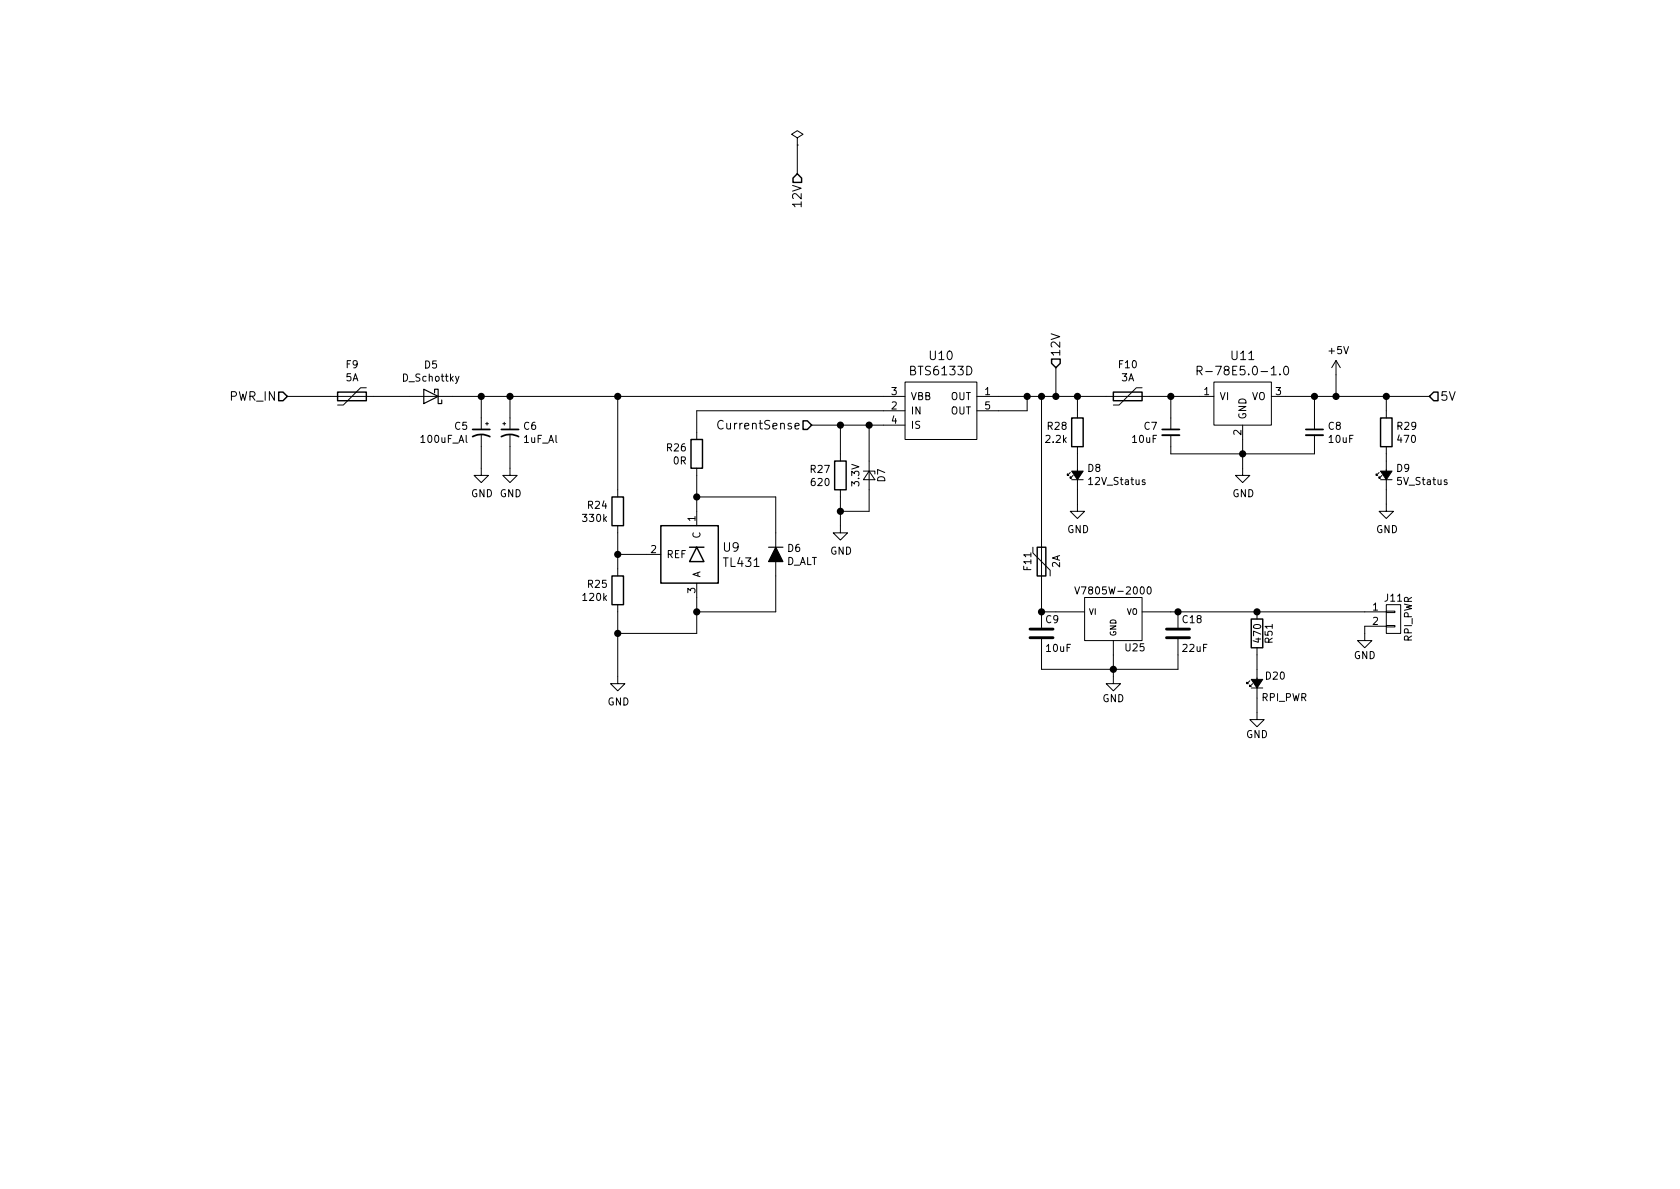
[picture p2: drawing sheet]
<svg xmlns="http://www.w3.org/2000/svg" width="297mm" height="210mm" viewBox="0 0 297 210" stroke-linecap="round" stroke-linejoin="round" font-family="sans-serif">
<g fill="none" stroke="#000" stroke-width=".18">
<path d="M141 25.6h.1M141 24.4l1-.7-1-.6-1 .6 1 .7v1.2M141 25.6v5.1M50.8 70.1h109.2M64.8 68.6h-1l-3.1 3h-1M81.2 66.5l-.5 1.2-.2 .1M82.4 77v1l.2 .3M85.1 77v7.1h1.3l-1.3 1.2-1.3-1.2h1.3M85.1 70.1v5.8M85.9 74.9h.5M86.1 74.7v.5M88.9 74.9h.5"/>
<path d="M89.2 74.7v.5M90.2 77v7.1h1.2l-1.2 1.2-1.3-1.2h1.3M90.2 70.1v5.8M109.2 70.1v17.8M127.9 74.5a.62 .62 0 0 0-.8 0 .62 .62 0 0 0-.2 .7 .58 .58 0 0 0 .3 .6 .58 .58 0 0 0 .7-.1M143.5 75.2h16.5M148.6 75.2v6.3M153.7 75.2v15.2h-5.1M160 67.6h12.7v10.1h-12.7zM160 72.6h-36.8v5.1M172.7 70.1h41.9M181.6 70.1v2.5h-8.9"/>
<path d="M184.1 70.1v40.9M186.7 65v5.1M190.5 79v11.4h1.3l-1.3 1.3-1.3-1.3h1.3M190.5 70.1v3.8M201.9 68.6h-1l-3 3h-1.1M207 70.1v5.8M207 77v3.3h25.4v-3.3M211.7 65.6l.7-.1 .1-.2v-.4l-.3-.1h-.5v1.5M212 65.6l.5 .7M214.6 67.6h10.2v7.6h-10.2zM219.7 75.2v8.9h1.3l-1.3 1.2-1.3-1.2h1.3M224.8 70.1h27.9"/>
<path d="M227.1 64.9l.2-.1a.81 .81 0 0 1 .6 .7 .81 .81 0 0 1-.6 .8l-.2-.2-.2-.4zM232.4 70.1v5.8M236.2 63.7l-.7 1.3M236.2 63.7v6.4M236.2 63.7l.8 1.3M245.1 79v11.4h1.3l-1.3 1.3-1.3-1.3h1.3M245.1 70.1v3.8M109.2 98h7.6M109.2 93v8.8M123.2 82.8v10.2M123.2 87.9h14v20.3h-14M148.6 86.6v7.6h1.3l-1.3 1.3-1.3-1.3h1.3"/>
<path d="M152.7 83.3h2v.5M153.7 83.3l1 1.5h-2zM182.6 96.8v1l3.1 3v1M189.2 83.6l-.5 .5v-.3v.3h.3M189.5 84.8h2M189.7 84.1l-.5 .5v-.3v.3h.3M202.4 84.9l-.3-.1-.1 .2v.2l.4 .1v.3h-.4M243.8 83.6l-.5 .5v-.3v.3h.3M244.1 84.8h2M244.3 84.1l-.5 .5v-.3v.3h.3M109.2 106.9v14h1.3l-1.3 1.3-1.3-1.3h1.3M123.2 103.1v8.9h-14"/>
<path d="M184.1 108.2h7.7M184.1 113v5.4h24.2v-5.4M190 103.8l.4 1.2 .5-1.2M191.8 105.7h10.1v7.6h-10.1zM196.8 113.3v7.6h1.3l-1.3 1.3-1.2-1.3h1.2M201.9 108.2h43.2M202.9 103.9l.2-.1a.67 .67 0 0 1 .4 .6 .67 .67 0 0 1-.4 .6l-.2-.1-.1-.3zM208.3 108.2v2.8M222.2 114.5v12.7h1.3l-1.3 1.3-1.2-1.3h1.2M222.2 108.2v1.3M245.1 110.6h1.5v.3h-1.5zM245.1 108.1h1.5v.2h-1.5z"/>
<path d="M245.1 106.9h2.5v5.1h-2.5zM245.1 110.7h-3.8v2.6h1.3l-1.3 1.2-1.3-1.2h1.3M221 120.4l-.5 .5v-.3v.3h.2M221.2 121.7h2.1M221.5 120.9l-.5 .5v-.2v.2h.2"/>
</g>
<path d="M74.9 68.8l2.6 1.3-2.6 1.3zM76.8 69.5v-.7h.7v2.6h.6v-.7M135.9 96.8h2.5" fill="none" stroke="#000" stroke-width=".2"/>
<g fill="none" stroke="#000" stroke-width=".25">
<path d="M141 30.7l.7 .8v.8h-1.5v-.8zM49.3 69.3h.7l.8 .8-.8 .8h-.7zM59.7 69.3h5.1v1.6h-5.1zM122.2 77.7h2v5.1h-2zM142 74.4h.7l.8 .8-.8 .7h-.7zM185.9 63.5h1.6v.8l-.8 .7-.8-.7zM189.5 73.9h2v5.1h-2zM196.8 69.3h5.1v1.6h-5.1zM244.1 73.9h2v5.1h-2zM253.5 69.3h.8v1.6h-.8l-.8-.8zM108.2 87.9h2v5.1h-2zM116.8 93h10.2v10.1h-10.2z"/>
<path d="M121.9 96.8h2.6M123.2 96.8l1.3 2.5h-2.6zM147.6 81.5h2v5.1h-2zM183.4 96.8h1.5v5h-1.5zM108.2 101.8h2v5.1h-2zM221.2 109.5h2.1v5h-2.1z"/>
</g>
<path d="M205.5 77h3M230.9 77h3" fill="none" stroke="#000" stroke-width=".33"/>
<path d="M83.6 77.2a3.2 3.2 0 0 1 3 0M83.6 75.9h3M88.6 77.2a3.2 3.2 0 0 1 3.1 0M88.6 75.9h3.1M205.5 75.9h3M230.9 75.9h3" fill="none" stroke="#000" stroke-width=".3"/>
<path d="M137.2 96.8l1.2 2.5h-2.5z" fill="#000" stroke="#000" stroke-width=".2"/>
<path d="M189.5 83.3h2l-1 1.5zM244.1 83.3h2l-1 1.5zM221.2 120.1h2.1l-1.1 1.6z" fill="#000" stroke="#000" stroke-width=".18"/>
<g fill="#000" stroke="#000" stroke-width=".25">
<circle cx="85.1" cy="70.1" r=".51"/>
<circle cx="90.2" cy="70.1" r=".51"/>
<circle cx="109.2" cy="70.1" r=".51"/>
<circle cx="148.6" cy="75.2" r=".51"/>
<circle cx="153.7" cy="75.2" r=".51"/>
<circle cx="181.6" cy="70.1" r=".51"/>
<circle cx="184.2" cy="70.1" r=".51"/>
<circle cx="186.7" cy="70.1" r=".51"/>
<circle cx="190.5" cy="70.1" r=".51"/>
<circle cx="207" cy="70.1" r=".51"/>
<circle cx="232.4" cy="70.1" r=".51"/>
<circle cx="236.2" cy="70.1" r=".51"/>
<circle cx="245.1" cy="70.1" r=".51"/>
<circle cx="109.2" cy="98" r=".51"/>
<circle cx="123.2" cy="87.9" r=".51"/>
<circle cx="148.6" cy="90.4" r=".51"/>
<circle cx="219.7" cy="80.3" r=".51"/>
<circle cx="109.2" cy="112" r=".51"/>
<circle cx="123.2" cy="108.2" r=".51"/>
<circle cx="184.2" cy="108.2" r=".51"/>
<circle cx="196.9" cy="118.4" r=".51"/>
<circle cx="208.3" cy="108.2" r=".51"/>
<circle cx="222.3" cy="108.2" r=".51"/>
</g>
<path d="M182.1 112.8h4.1M182.1 111.2h4.1M206.2 112.8h4.1M206.2 111.2h4.1" fill="none" stroke="#000" stroke-width=".51"/>
<g font-size="2.1">
<text x="141.7" y="36.4" transform="rotate(-90 141.7 36.4)">12V</text>
<text x="164.4" y="63.7">U10</text>
<text x="187.5" y="63.1" transform="rotate(-90 187.5 63.1)">12V</text>
<text x="217.8" y="63.7">U11</text>
<text x="40.6" y="70.9">PWR_IN</text>
<text x="161.1" y="66.4">BTS6133D</text>
<text x="213.4" y="66.4">R-78E5.0-1.0</text>
<text x="254.7" y="70.9">5V</text>
<text x="127.7" y="75.9">CurrentSense</text>
<text x="127.9" y="97.6">U9</text>
<text x="128" y="100.2">TL431</text>
</g>
<g font-size="1.8">
<text x="61.2" y="65.1">F9</text>
<text x="75.1" y="65.1">D5</text>
<text x="197.9" y="65.1">F10</text>
<text x="235" y="62.6">+5V</text>
<text x="61.1" y="67.4">5A</text>
<text x="71.3" y="67.5">D_Schottky</text>
<text x="157.6" y="69.8">3</text>
<text x="161" y="70.7">VBB</text>
<text x="168" y="70.7">OUT</text>
<text x="174.1" y="69.8">1</text>
<text x="198.3" y="67.4">3A</text>
<text x="212.9" y="69.8">1</text>
<text x="215.6" y="70.7">VI</text>
<text x="221.2" y="70.7">VO</text>
<text x="225.6" y="69.8">3</text>
<text x="80.4" y="76">C5</text>
<text x="92.6" y="76">C6</text>
<text x="157.6" y="72.4">2</text>
<text x="157.6" y="74.9">4</text>
<text x="161" y="73.3">IN</text>
<text x="161" y="75.8">IS</text>
<text x="168" y="73.3">OUT</text>
<text x="174.1" y="72.4">5</text>
<text x="185.3" y="76">R28</text>
<text x="202.3" y="76">C7</text>
<text x="219.5" y="76.9" transform="rotate(-90 219.5 76.9)">2</text>
<text x="220.3" y="74.2" transform="rotate(-90 220.3 74.2)">GND</text>
<text x="234.9" y="76">C8</text>
<text x="247.1" y="76">R29</text>
<text x="74.5" y="78.3">100uF_Al</text>
<text x="92.6" y="78.3">1uF_Al</text>
<text x="118" y="79.8">R26</text>
<text x="119.1" y="82.1">0R</text>
<text x="143.4" y="83.6">R27</text>
<text x="185" y="78.3">2.2k</text>
<text x="192.4" y="83.4">D8</text>
<text x="200.3" y="78.3">10uF</text>
<text x="235" y="78.3">10uF</text>
<text x="247" y="83.4">D9</text>
<text x="247.2" y="78.3">470</text>
<text x="83.3" y="87.9">GND GND</text>
<text x="104" y="90">R24</text>
<text x="143.5" y="85.9">620</text>
<text x="151.9" y="85.9" transform="rotate(-90 151.9 85.9)">3.3V</text>
<text x="156.5" y="85.2" transform="rotate(-90 156.5 85.2)">D7</text>
<text x="192.7" y="85.7">12V_Status</text>
<text x="217.9" y="87.9">GND</text>
<text x="247.2" y="85.7">5V_Status</text>
<text x="103.2" y="92.3">330k</text>
<text x="122.9" y="92.2" transform="rotate(-90 122.9 92.2)">1</text>
<text x="123.8" y="95.2" transform="rotate(-90 123.8 95.2)">C</text>
<text x="188.7" y="94.3">GND</text>
<text x="243.3" y="94.3">GND</text>
<text x="115.1" y="97.8">2</text>
<text x="117.9" y="98.7">REF</text>
<text x="139" y="99.9">D_ALT</text>
<text x="139.3" y="97.6">D6</text>
<text x="146.8" y="98.1">GND</text>
<text x="182.3" y="100.8" transform="rotate(-90 182.3 100.8)">F11</text>
<text x="187.4" y="100.4" transform="rotate(-90 187.4 100.4)">2A</text>
<text x="103.2" y="106.2">120k</text>
<text x="104" y="103.9">R25</text>
<text x="122.9" y="104.9" transform="rotate(-90 122.9 104.9)">3</text>
<text x="123.8" y="102.1" transform="rotate(-90 123.8 102.1)">A</text>
<text x="191.2" y="105.1">V7805W-2000</text>
<text x="242.7" y="107.9">1</text>
<text x="244.9" y="106.4">J11</text>
<text x="184.9" y="110.2">C9</text>
<text x="209.1" y="110.2">C18</text>
<text x="223" y="113.5" transform="rotate(-90 223 113.5)">470</text>
<text x="225" y="113.6" transform="rotate(-90 225 113.6)">R51</text>
<text x="242.7" y="110.5">2</text>
<text x="249.6" y="113.5" transform="rotate(-90 249.6 113.5)">RPI_PWR</text>
<text x="185.1" y="115.3">10uF</text>
<text x="199" y="115.2">U25</text>
<text x="209.2" y="115.3">22uF</text>
<text x="239.3" y="116.5">GND</text>
<text x="107.4" y="124.7">GND</text>
<text x="194.9" y="124.1">GND</text>
<text x="223.1" y="124">RPI_PWR</text>
<text x="223.9" y="120.2">D20</text>
<text x="220.3" y="130.5">GND</text>
</g>
<g font-size="1.4">
<text x="192.5" y="108.7">VI</text>
<text x="197.4" y="112.5" transform="rotate(-90 197.4 112.5)">GND</text>
<text x="199.1" y="108.7">VO</text>
</g>
</svg>
